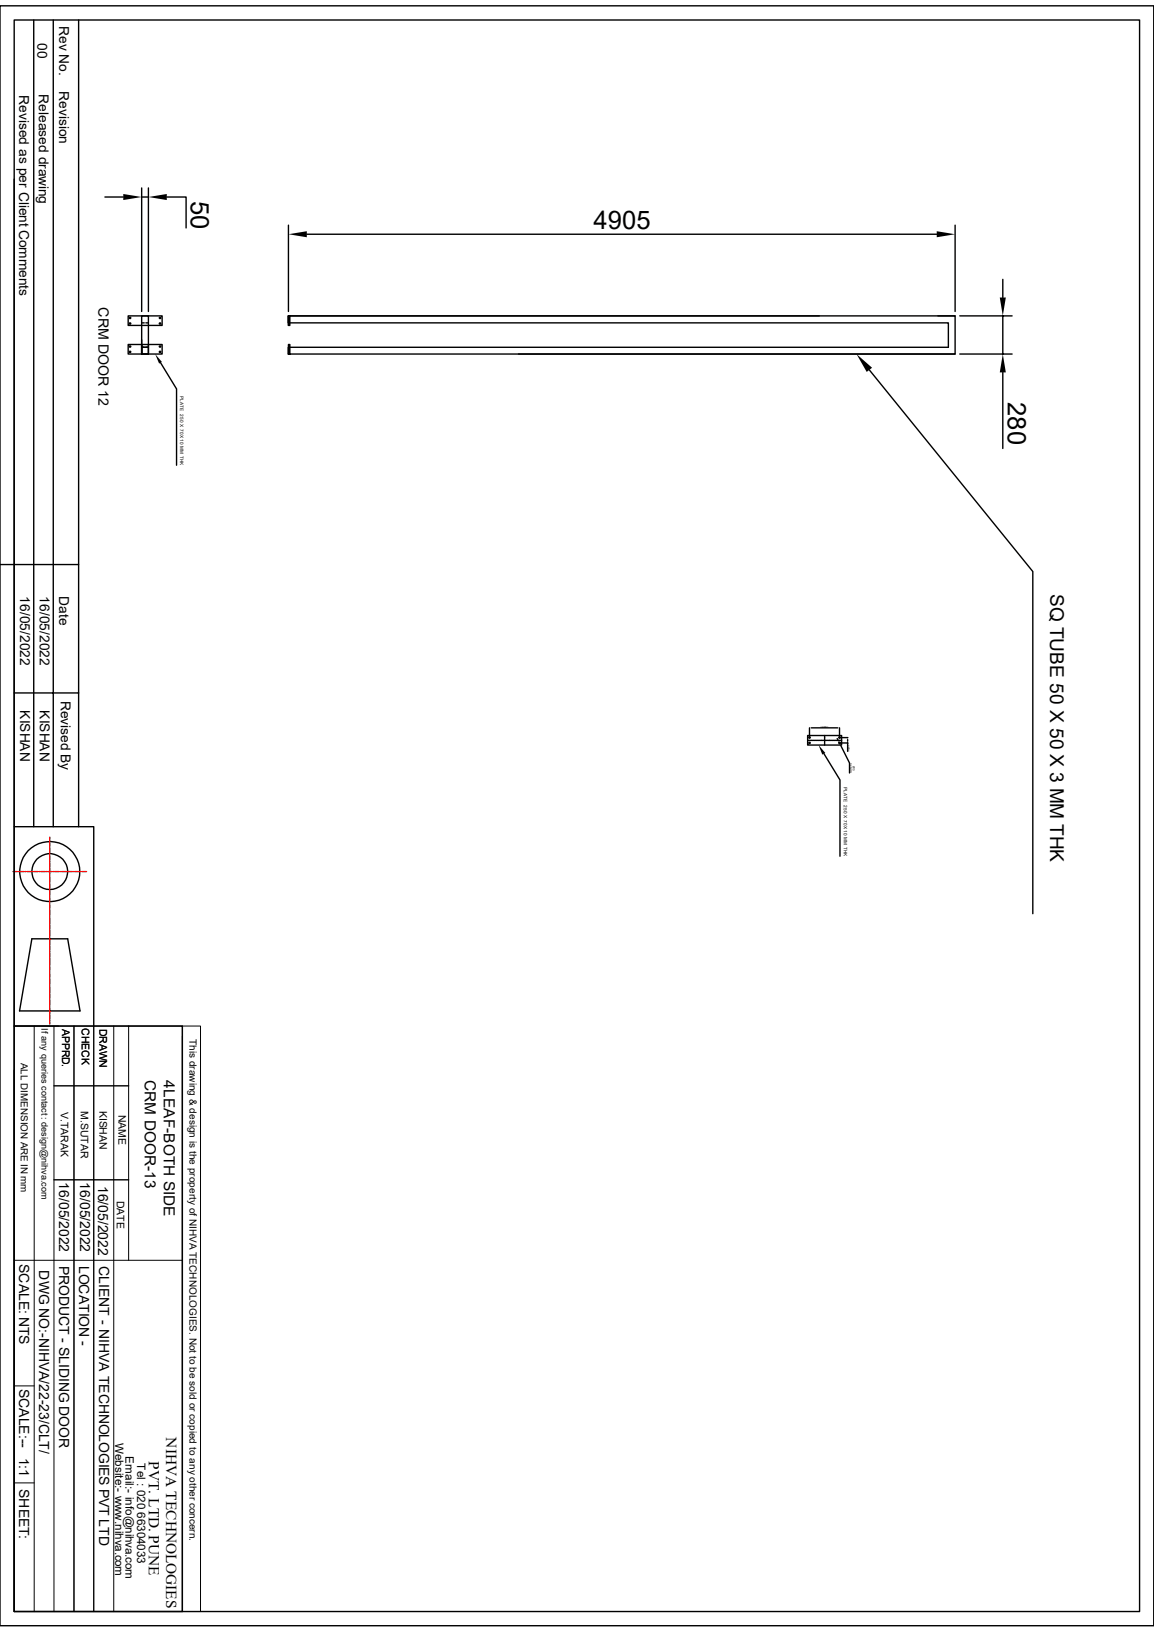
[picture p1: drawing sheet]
<svg xmlns="http://www.w3.org/2000/svg" width="210mm" height="297mm" viewBox="0 0 210 297" stroke-linecap="round" stroke-linejoin="round" font-family="sans-serif">
<g fill="none" stroke="#000" stroke-width=".25">
<path d="M0 1.1h210v294.8h-210zM2.6 3.6h204.8v289.7h-204.8zM6.1 3.6v146.9M9.7 3.6v146.9M14.3 3.6v146.9M2.6 32.6v117.9h14.5v36.2M19.1 35.9h3.3M25.8 34.2v22.5M25.8 35.9h1.2M27 34.2v22.5M30.4 35.9h3.5v5.6M23.3 57.5h6.2v1.7h-6.2z"/>
<path d="M23.5 57.8h.3v.1l-.1 .1zM23.5 58.8h.3v.1l-.1 .1zM25.8 57.5h1.2v6.9h-1.2zM25.8 58.8h.4M26.5 58.8h.5M29 58.8h.3v.1l-.2 .1zM29 57.8h.3v.1l-.2 .1zM52.5 57.5h.2v1.7h-.2zM52.5 59.2v-1.7v1.3v-1.3h121.3v6.9h-121.3h.2M52.5 41v15.7M52.7 58.8h119.9v4.4h-119.9M52.7 57.5h-.2h96.6"/>
<path d="M55.8 42.6h114.7M170.7 57.5h3.1M173.8 41v15.7M174.7 57.5h9.5M182.5 50.8v3.3M182.5 57.5v6.9M23.3 62.7h6.2v1.7h-6.2zM23.5 63h.3v.1l-.1 .1zM23.5 64h.3v.1l-.1 .1zM25.8 61.8v2.6v-1.7v1.7h1.2v-1.7M26.4 63.2h-.6M27 63.2h-.5"/>
<path d="M29 64h.3v.1l-.2 .1zM29 63h.3v.1l-.2 .1zM29.2 66l2.9 4.8v13.9M52.5 62.7h.2v1.7h-.2zM52.5 63.2v1.2M94.4 64.4h79.4M158.2 67.3l29.8 36.7v62.3M174.7 64.4h9.5M182.5 67.8v13.8M0 102.7h14.3M2.6 126.1h11.7M147 133.9h6.2v1.7h-6.2z"/>
<path d="M147 134.7h.2M147.2 134.2h.2v.1l-.1 .1zM147.2 135.1h.2v.2h-.1zM147.3 132.5v1.7M147.3 134.7h.7M147.7 132.5h4.7M148 134.7h.3M148.4 134.7h.3M148.8 134.7h.3M149.2 134.7h.6M149.9 134.7h.3M149.9 137.2l3 4.7v13.9"/>
<path d="M150.1 135.3v.3M150.1 133.9v.6M150.1 134.6v.3M150.1 135v.3M150.3 134.7h.3M150.7 134.7h.6M151.4 134.7h.3M151.8 134.7h.3M152.1 134.7h.7M152.4 134.4l.1 .3M152.7 135.1h.2v.2h-.1zM152.7 134.2h.2v.1l-.1 .1z"/>
<path d="M152.7 135.1l.2 .3M152.8 132.5v1.7h1.5M152.8 135.2h1.5M152.9 134.7h.3M153 135.7l1.6 3.2v1.8M154.3 134.6v.3M154.3 135.2v1.5M2.6 150.5v36.2M5.8 170.9h6.5l2.3 13.1h-11zM2.6 186.7h30.6v106.6h-30.6zM2.6 194.8v98.5M9.8 197.6h13.6"/>
<path d="M9.8 214.7h13.6"/>
<circle cx="9.1" cy="158.6" r="5.5"/>
<circle cx="9.1" cy="158.6" r="3.3"/>
</g>
<g fill="#000">
<path d="M22.4 35.3l3.4 .6-3.4 .5zM27 35.9l3.4-.6v1.1zM52.5 42.6l3.3-.5v1.1zM170.5 42.1l3.3 .5-3.3 .6zM181.9 54.1h1.1l-.5 3.4zM28.2 64.4l1.3 1.5-.5 .3zM155.9 64.4l2.8 2.5-1 .8zM182.5 64.4l.5 3.4h-1.1zM147.3 132.5l.4-.1v.1zM149 135.6l1.2 1.4-.6 .3zM152.4 132.4l.4 .1h-.4zM152.5 134.8l.1-.1 .1 .4z"/>
<path d="M152.9 135.4l.2 .3h-.1zM154.3 134.2v.4h-.1zM154.2 134.9h.1v.3z"/>
</g>
<path d="M2.6 186.7h30.6M6.2 186.7v106.6M9.8 186.7v106.6M13.5 186.7v106.6M17.1 186.7v106.6M20.7 186.7v106.6M23.4 186.7v42.7M33.2 186.7h3.3v106.6h-3.3zM33.2 188.6v104.7M2.6 229.4h30.6M2.6 252.2h3.6M2.6 269.9h3.6" fill="none" stroke="#000" stroke-width=".18"/>
<g fill="none" stroke="#f00" stroke-width=".25">
<path d="M2.4 158.6h.8M3.3 158.6h.2M3.6 158.6h.8M4.6 158.6h.1M4.9 158.6h.8M5.8 158.6h.2M6.1 158.6h.8M7.1 158.6h.1M7.4 158.6h.8M8.3 158.6h.2M8.7 158.6h.7M9.1 152.4v.4"/>
<path d="M9.1 153v.1M9.1 153.3v.8M9.1 154.2v.2M9.1 154.5v.8M9.1 155.5v.1M9.1 155.8v.7M9.1 156.7v.2M9.1 157.1v.7M9.1 158v.2M9.1 158.3v.8M9.1 159.3v.1M9.1 159.6v.8"/>
<path d="M9.6 158.6h.2M9.9 158.6h.8M10.9 158.6h.1M11.2 158.6h.8M12.1 158.6h.2M12.4 158.6h.8M13.4 158.6h.1M13.7 158.6h.8M14.6 158.6h.2M14.9 158.6h.8M9.1 160.5v.2M9.1 160.8v.8"/>
<path d="M9.1 161.8v.1M9.1 162.1v.8M9.1 163v.2M9.1 163.3v.8M9.1 164.3v.1M9.1 164.6v.8M9.1 165.5v.2M9.1 165.8v.8M9.1 166.8v.1M9.1 167.1v.8M9.1 168v.2M9.1 168.4v.7"/>
<path d="M9.1 169.3v.2M9.1 169.6v.8M9.1 170.6v.1M9.1 170.9v.8M9.1 171.8v.2M9.1 172.1v.8M9.1 173.1v.1M9.1 173.4v.8M9.1 174.3v.2M9.1 174.6v.8M9.1 175.6v.1M9.1 175.9v.8"/>
<path d="M9.1 176.8v.2M9.1 177.2v.7M9.1 178.1v.2M9.1 178.4v.8M9.1 179.4v.1M9.1 179.7v.8M9.1 180.6v.2M9.1 180.9v.8M9.1 181.9v.1M9.1 182.2v.8M9.1 183.1v.2M9.1 183.4v.8"/>
<path d="M9.1 184.4v.1M9.1 184.7v.8M9.1 185.6v.2M9.1 185.9v.5"/>
</g>
<g font-size="4.7">
<text x="34.8" y="36.5" transform="rotate(90 34.8 36.5)">50</text>
<text x="108" y="41.7">4905</text>
<text x="183.4" y="73.2" transform="rotate(90 183.4 73.2)">280</text>
</g>
<text font-size="3.5" x="191.1" y="108.1" transform="rotate(90 191.1 108.1)">SQ TUBE 50 X 50 X 3 MM THK</text>
<g font-size="2.8">
<text x="26.4" y="196.6" transform="rotate(90 26.4 196.6)">CRM DOOR-13</text>
<text x="29.8" y="196.6" transform="rotate(90 29.8 196.6)">4LEAF-BOTH SIDE</text>
<text x="30.3" y="261.6" transform="rotate(90 30.3 261.6)">NIHVA TECHNOLOGIES</text>
<text x="27.1" y="265.9" transform="rotate(90 27.1 265.9)">PVT. LTD. PUNE</text>
</g>
<text font-size="2.6" x="17.9" y="55.9" transform="rotate(90 17.9 55.9)">CRM DOOR 12</text>
<g font-size="2.5">
<text x="10.8" y="4.7" transform="rotate(90 10.8 4.7)">Rev No.</text>
<text x="6.8" y="7.8" transform="rotate(90 6.8 7.8)">00</text>
<text x="3.5" y="17.3" transform="rotate(90 3.5 17.3)">Revised as per Client Comments</text>
<text x="7.1" y="17.1" transform="rotate(90 7.1 17.1)">Released drawing</text>
<text x="10.8" y="16.6" transform="rotate(90 10.8 16.6)">Revision</text>
<text x="3.7" y="108.5" transform="rotate(90 3.7 108.5)">16/05/2022</text>
<text x="7.2" y="108.5" transform="rotate(90 7.2 108.5)">16/05/2022</text>
<text x="10.8" y="108.5" transform="rotate(90 10.8 108.5)">Date</text>
<text x="3.7" y="129.3" transform="rotate(90 3.7 129.3)">KISHAN</text>
<text x="7.2" y="129.3" transform="rotate(90 7.2 129.3)">KISHAN</text>
<text x="11" y="127.5" transform="rotate(90 11 127.5)">Revised By</text>
<text x="10.8" y="215.2" transform="rotate(90 10.8 215.2)">16/05/2022</text>
<text x="14.6" y="215.2" transform="rotate(90 14.6 215.2)">16/05/2022</text>
<text x="17.9" y="215.8" transform="rotate(90 17.9 215.8)">16/05/2022</text>
<text x="3.5" y="230" transform="rotate(90 3.5 230)">SCALE: NTS</text>
<text x="7.2" y="231.2" transform="rotate(90 7.2 231.2)">DWG NO:-NIHVA/22-23/CLT/</text>
<text x="10.8" y="230.3" transform="rotate(90 10.8 230.3)">PRODUCT - SLIDING DOOR</text>
<text x="14.4" y="230.3" transform="rotate(90 14.4 230.3)">LOCATION -</text>
<text x="18" y="230.4" transform="rotate(90 18 230.4)">CLIENT - NIHVA TECHNOLOGIES PVT LTD</text>
<text x="3.5" y="252.7" transform="rotate(90 3.5 252.7)">SCALE:--</text>
<text x="3.5" y="265.3" transform="rotate(90 3.5 265.3)">1:1</text>
<text x="3.5" y="271" transform="rotate(90 3.5 271)">SHEET:</text>
</g>
<g font-size="2.1">
<text x="21" y="262.6" transform="rotate(90 21 262.6)">Website:- www.nihva.com</text>
<text x="22.9" y="265" transform="rotate(90 22.9 265)">Email:- info@nihva.com</text>
<text x="25" y="266.3" transform="rotate(90 25 266.3)">Tel : 020 66304033</text>
</g>
<g font-size="1.9">
<text x="11.3" y="187.2" transform="rotate(90 11.3 187.2)">APPRD.</text>
<text x="14.9" y="187.1" transform="rotate(90 14.9 187.1)">CHECK</text>
<text x="18.1" y="187.2" transform="rotate(90 18.1 187.2)">DRAWN</text>
<text x="11.1" y="202.4" transform="rotate(90 11.1 202.4)">V.TARAK</text>
<text x="14.7" y="202.2" transform="rotate(90 14.7 202.2)">M.SUTAR</text>
<text x="18.1" y="202.1" transform="rotate(90 18.1 202.1)">KISHAN</text>
<text x="21.6" y="202.9" transform="rotate(90 21.6 202.9)">NAME</text>
<text x="21.3" y="218.5" transform="rotate(90 21.3 218.5)">DATE</text>
</g>
<g font-size="1.8">
<text x="34.5" y="189.1" transform="rotate(90 34.5 189.1)">This drawing &amp; design is the property of NIHVA TECHNOLOGIES. Not to be sold or copied to any other concern.</text>
<text x="3.8" y="193.4" transform="rotate(90 3.8 193.4)">ALL DIMENSION ARE IN mm</text>
</g>
<text font-size="1.7" x="7.5" y="187.2" transform="rotate(90 7.5 187.2)">If any queries contact : design@nihva.com</text>
<g font-size=".8">
<text x="32.8" y="72.1" transform="rotate(90 32.8 72.1)">PLATE 250 X 70 X 10 MM THK</text>
<text x="153.5" y="143.2" transform="rotate(90 153.5 143.2)">PLATE 250 X 70 X 10 MM THK</text>
</g>
<g font-size=".5">
<text x="149.3" y="132.5">=220=</text>
<text x="154.3" y="135.6" transform="rotate(90 154.3 135.6)">=40=</text>
<text x="154.6" y="138.8" transform="rotate(90 154.6 138.8)">04 NOS</text>
<text x="155.2" y="139.4" transform="rotate(90 155.2 139.4)">Ø13</text>
</g>
</svg>
